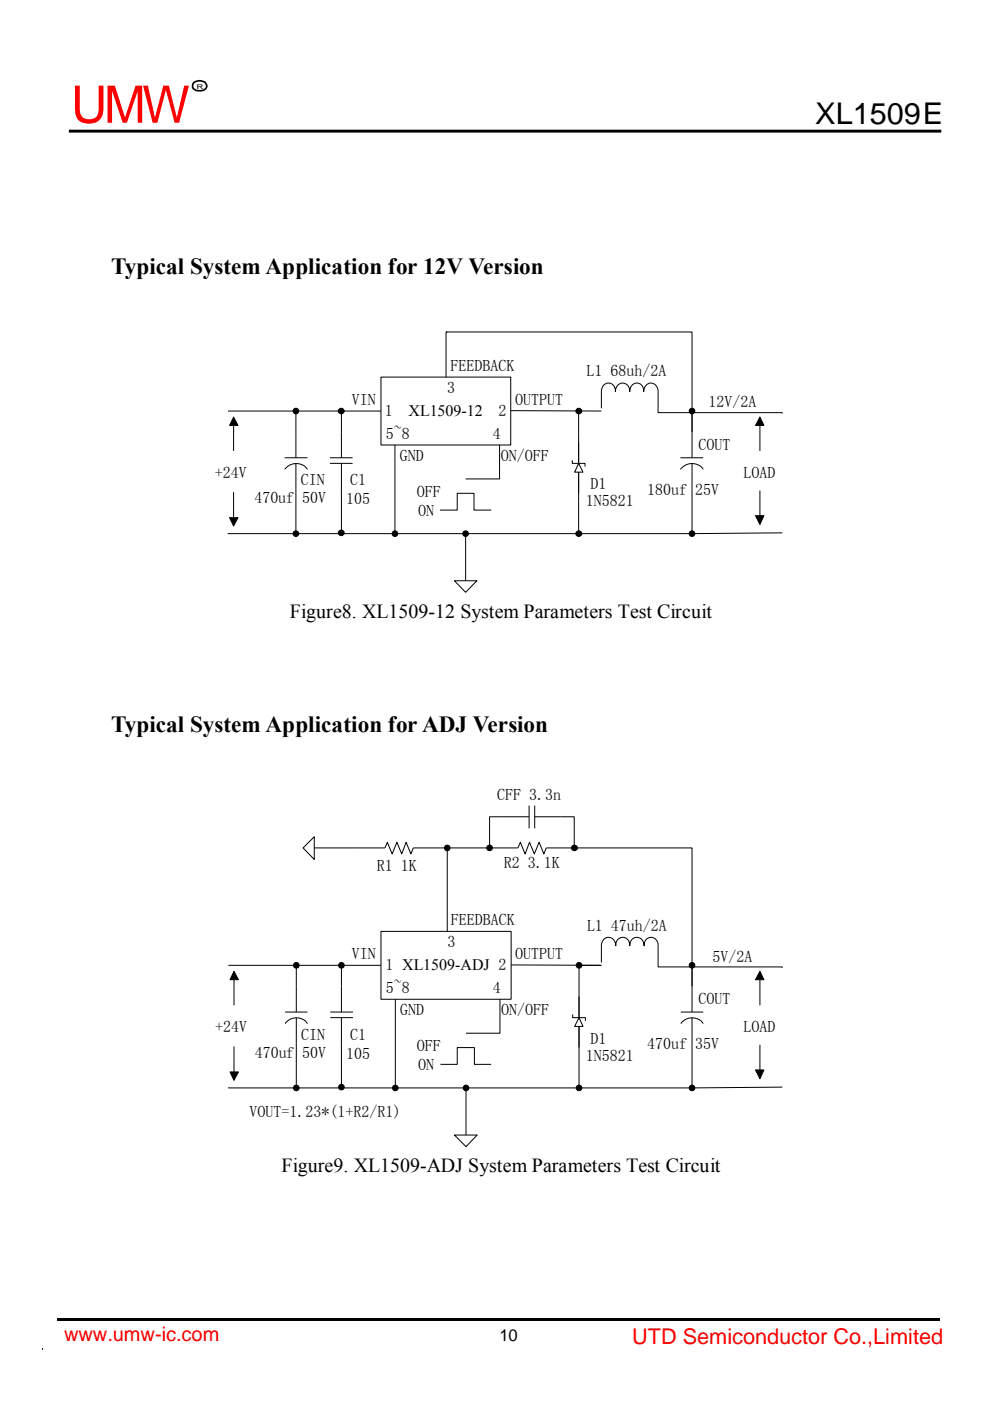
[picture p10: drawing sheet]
<svg xmlns="http://www.w3.org/2000/svg" width="210mm" height="297mm" viewBox="0 0 210 297" stroke-linecap="round" stroke-linejoin="round" font-family="sans-serif">
<path d="M122.7 92v14.4" fill="none" stroke="#000" stroke-width=".21"/>
<path d="M122.7 98.2l.9 1.9h-1.8z" fill-rule="evenodd" fill="#fff"/>
<path d="M121.3 97.6v.6h2.7v.7M122.7 98.2l.9 1.9h-1.8zM127.5 86.6v-3.6a1.51 1.51 0 0 1 1.5-1.8 1.51 1.51 0 0 1 1.5 1.8 1.54 1.54 0 0 1 1.5-1.8 1.54 1.54 0 0 1 1.5 1.8 1.51 1.51 0 0 1 1.5-1.8 1.51 1.51 0 0 1 1.5 1.8 1.54 1.54 0 0 1 1.5-1.8 1.54 1.54 0 0 1 1.5 1.8v3.6M144.3 99.5a2.97 2.97 0 0 1 4.8 0M144.3 97.1h4.8M146.7 91.6v5.5M146.7 98.2v5.5M93.3 108.1h3.6v-3.5h3.6v3.5h3.6" fill="none" stroke="#000" stroke-width=".21"/>
<path d="M80.8 80h27.5v14.3h-27.5z" fill="#fff"/>
<g fill="none" stroke="#000" stroke-width=".21">
<path d="M80.8 80h27.5v14.3h-27.5zM94.6 70.4h52.1v21.2M48.3 87.2h32.5M60.4 99.5a2.97 2.97 0 0 1 4.8 0M60.4 97.1h4.8M62.7 87.2v9.9M62.7 98.2v5.5M69.9 98.2h4.9M69.9 97.1h4.9M72.4 87.2v9.9M72.4 98.2v5.5M108.3 87.1l19.2 .1"/>
<path d="M122.7 87.2v4.8"/>
<circle cx="62.7" cy="87.2" r=".6"/>
<circle cx="72.3" cy="87.2" r=".61"/>
<circle cx="122.7" cy="87.2" r=".61"/>
<circle cx="146.7" cy="87.2" r=".6"/>
</g>
<g fill="#000">
<circle cx="62.7" cy="87.2" r=".6"/>
<circle cx="72.3" cy="87.2" r=".61"/>
<circle cx="122.7" cy="87.2" r=".61"/>
<circle cx="146.7" cy="87.2" r=".6"/>
</g>
<path d="M96.4 123.1h4.7l-2.4 2.5z" fill="#fff"/>
<g fill="none" stroke="#000" stroke-width=".21">
<path d="M94.8 70.4h-.2v9.6M49.5 88.4l1 1.8h-1.8zM49.5 90.2v5.4M83.7 94.3v18.8M105.9 94.3v7.2h-7.2M139.5 86.6v.9h26.4v.2M161.1 88.4l.9 1.8h-1.8zM161.1 90.2v5.4M48.7 109.8h1.8l-1 1.7zM49.5 104.3v5.5M62.7 103.7v9.4M72.4 103.7v9.3"/>
<path d="M98.7 113.6v9.5M122.7 106.4v6.7h-74.4M146.7 103.7v9.4h-24M160.2 109.3h1.8l-.9 1.9zM161.1 104v5.3M165.9 113l-19.2 .1M96.4 123.1h4.7l-2.4 2.5zM122.8 209.5v14.4"/>
<circle cx="62.7" cy="113.1" r=".6"/>
<circle cx="72.3" cy="113" r=".61"/>
<circle cx="83.7" cy="113.1" r=".6"/>
<circle cx="98.7" cy="113.1" r=".6"/>
<circle cx="122.7" cy="113.2" r=".61"/>
<circle cx="146.7" cy="113.1" r=".6"/>
</g>
<g fill="#000">
<path d="M49.5 88.4l1 1.8h-1.8zM161.1 88.4l.9 1.8h-1.8zM48.7 109.8h1.8l-1 1.7zM160.2 109.3h1.8l-.9 1.9z"/>
<circle cx="62.7" cy="113.1" r=".6"/>
<circle cx="72.3" cy="113" r=".61"/>
<circle cx="83.7" cy="113.1" r=".6"/>
<circle cx="98.7" cy="113.1" r=".6"/>
<circle cx="122.7" cy="113.2" r=".61"/>
<circle cx="146.7" cy="113.1" r=".6"/>
</g>
<path d="M122.8 215.8l.8 1.8h-1.8z" fill-rule="evenodd" fill="#fff"/>
<path d="M121.4 215.1v.7h2.7v.6M122.8 215.8l.8 1.8h-1.8zM127.5 204.1v-3.6a1.54 1.54 0 0 1 1.5-1.8 1.54 1.54 0 0 1 1.6 1.8 1.51 1.51 0 0 1 1.4-1.8 1.51 1.51 0 0 1 1.5 1.8 1.54 1.54 0 0 1 1.5-1.8 1.54 1.54 0 0 1 1.6 1.8 1.51 1.51 0 0 1 1.4-1.8 1.51 1.51 0 0 1 1.5 1.8v3.6M144.4 217a2.89 2.89 0 0 1 4.7 0M144.4 214.6h4.7M146.7 209.2v5.4M146.7 215.8v5.4M93.4 225.7h3.5v-3.6h3.7v3.6h3.5" fill="none" stroke="#000" stroke-width=".21"/>
<path d="M80.8 197.5h27.6v14.4h-27.6z" fill="#fff"/>
<g fill="none" stroke="#000" stroke-width=".21">
<path d="M80.8 197.5h27.6v14.4h-27.6zM48.4 204.7h32.4M60.5 217a2.88 2.88 0 0 1 4.7 0M60.5 214.6h4.7M62.8 204.7v9.9M62.8 215.8v5.4M70 215.8h4.8M70 214.6h4.8M72.4 204.7v9.9M72.4 215.8v5.4M108.4 204.6l19.1 .1M122.8 204.7v4.8"/>
<path d="M146.7 204.7v4.5"/>
<circle cx="62.8" cy="204.7" r=".6"/>
<circle cx="72.4" cy="204.7" r=".6"/>
<circle cx="122.8" cy="204.7" r=".6"/>
<circle cx="146.7" cy="204.7" r=".6"/>
</g>
<g fill="#000">
<circle cx="62.8" cy="204.7" r=".6"/>
<circle cx="72.4" cy="204.7" r=".6"/>
<circle cx="122.8" cy="204.7" r=".6"/>
<circle cx="146.7" cy="204.7" r=".6"/>
</g>
<path d="M96.4 240.7h4.8l-2.4 2.4z" fill="#fff"/>
<g fill="none" stroke="#000" stroke-width=".21">
<path d="M81.6 179.8l.5-1.2 1 2.4 1.1-2.4 1 2.4 .9-2.4 1 2.4 .5-1.2h22.2l.5-1.2 1 2.4 1-2.4 1 2.4 1-2.4 1 2.4 .5-1.2M112.2 173.2h-8.4v6.6M112.2 170.8v4.8M113.4 173.2h8.4v6.6M113.4 170.8v4.8M49.6 205.9l.9 1.8h-1.7zM49.6 207.7v5.4M83.8 211.9v18.8M106 211.9v7.2h-7.2M139.5 204.1v.9h26.4v.2M161.1 205.9l.9 1.8h-1.8zM161.1 207.7v5.4"/>
<path d="M48.8 227.3h1.7l-.9 1.8zM49.6 221.9v5.4M62.8 221.2v9.5M72.4 221.2v9.3M98.8 231.1v9.6M122.8 223.9v6.8l-74.4-.1M146.7 221.2v9.5h-23.9M160.2 226.9h1.8l-.9 1.8zM161.1 221.5v5.4M165.9 230.5l-19.2 .2M96.4 240.7h4.8l-2.4 2.4z"/>
<circle cx="94.8" cy="179.8" r=".6"/>
<circle cx="103.8" cy="179.8" r=".6"/>
<circle cx="121.8" cy="179.8" r=".61"/>
<circle cx="62.8" cy="230.7" r=".6"/>
<circle cx="72.4" cy="230.5" r=".6"/>
<circle cx="83.8" cy="230.7" r=".6"/>
<circle cx="98.8" cy="230.7" r=".6"/>
<circle cx="122.8" cy="230.7" r=".6"/>
<circle cx="146.7" cy="230.7" r=".6"/>
</g>
<g fill="#000">
<path d="M49.6 205.9l.9 1.8h-1.7zM161.1 205.9l.9 1.8h-1.8zM48.8 227.3h1.7l-.9 1.8zM160.2 226.9h1.8l-.9 1.8z"/>
<circle cx="94.8" cy="179.8" r=".6"/>
<circle cx="103.8" cy="179.8" r=".6"/>
<circle cx="121.8" cy="179.8" r=".61"/>
<circle cx="62.8" cy="230.7" r=".6"/>
<circle cx="72.4" cy="230.5" r=".6"/>
<circle cx="83.8" cy="230.7" r=".6"/>
<circle cx="98.8" cy="230.7" r=".6"/>
<circle cx="122.8" cy="230.7" r=".6"/>
<circle cx="146.7" cy="230.7" r=".6"/>
</g>
<path d="M64.3 179.8l2.3-2.4v4.8z" fill="#fff"/>
<path d="M64.3 179.8l2.3-2.4v4.8zM66.6 179.8h15M94.8 179.8v17.7M115.8 179.8h30.9v24.9M122.8 204.7h4.7" fill="none" stroke="#000" stroke-width=".21"/>
<path d="M41 17.6a1.86 1.86 0 0 1 2.6 .1 1.07 1.07 0 0 1-.1 1.2 1.07 1.07 0 0 1-1.2 .3 1.1 1.1 0 0 1-1.2-.3 1.1 1.1 0 0 1-.1-1.3z" fill="none" stroke="#000" stroke-width=".35"/>
<path d="M14.6 27.8h185" fill="none" stroke="#000" stroke-width=".62" stroke-linecap="butt"/>
<path d="M8.9 285.8h.2v.4h-.2z" fill="#231f20"/>
<path d="M12.1 279.5h187.1v.6h-187.1z" fill="#000"/>
<text font-size="10.9" fill="#f00" x="15.1" y="26">UMW</text>
<text font-size="6.3" x="172.8" y="26.3">XL1509E</text>
<g font-size="4.9">
<text x="23.5" y="58.1">Typical System Application for 12V Version</text>
<text x="23.5" y="155.1">Typical System Application for ADJ Version</text>
</g>
<text font-size="4.6" fill="#f00" x="134" y="284.9">UTD Semiconductor Co.,Limited</text>
<g font-size="4.2">
<text x="61.5" y="131">Figure8. XL1509-12 System Parameters Test Circuit</text>
<text x="59.7" y="248.5">Figure9. XL1509-ADJ System Parameters Test Circuit</text>
</g>
<text font-size="4.2" fill="#f00" x="13.6" y="284.2">www.umw-ic.com</text>
<text font-size="3.5" x="105.9" y="284.3">10</text>
<g font-size="3.4">
<text x="94.8" y="83.3">3</text>
<text x="95.5" y="78.6">FEEDBACK</text>
<text x="124.4" y="79.8">L1 68uh/2A</text>
<text x="74.6" y="85.8">VIN</text>
<text x="81.6" y="88.2">1</text>
<text x="86.6" y="88.2">XL1509-12</text>
<text x="105.7" y="88.2">2</text>
<text x="109.2" y="85.8">OUTPUT</text>
<text x="150.2" y="86.4">12V/2A</text>
<text x="81.8" y="93">5~8</text>
<text x="104.5" y="93">4</text>
<text x="148.1" y="95.4">COUT</text>
<text x="45.6" y="101.4">+24V</text>
<text x="84.8" y="97.7">GND</text>
<text x="106.2" y="97.7">ON/OFF</text>
<text x="157.6" y="101.4">LOAD</text>
<text x="53.9" y="106.7">470uf 50V</text>
<text x="63.8" y="102.9">CIN</text>
<text x="73.4" y="107">105</text>
<text x="74.3" y="102.9">C1</text>
<text x="88.4" y="105.3">OFF</text>
<text x="124.2" y="107.4">1N5821</text>
<text x="125.2" y="103.7">D1</text>
<text x="137.2" y="104.9">180uf 25V</text>
<text x="88.6" y="109.4">ON</text>
<text x="105.4" y="169.7">CFF 3.3n</text>
<text x="79.9" y="184.7">R1 1K</text>
<text x="106.8" y="184.1">R2 3.1K</text>
<text x="95.6" y="196.1">FEEDBACK</text>
<text x="124.5" y="197.3">L1 47uh/2A</text>
<text x="74.6" y="203.3">VIN</text>
<text x="94.9" y="200.9">3</text>
<text x="109.2" y="203.3">OUTPUT</text>
<text x="151" y="203.9">5V/2A</text>
<text x="81.7" y="205.7">1 XL1509-ADJ 2</text>
<text x="81.8" y="210.5">5~8</text>
<text x="84.8" y="215.3">GND</text>
<text x="104.5" y="210.5">4</text>
<text x="106.3" y="215.3">ON/OFF</text>
<text x="148.1" y="212.9">COUT</text>
<text x="45.6" y="218.9">+24V</text>
<text x="63.8" y="220.4">CIN</text>
<text x="74.3" y="220.4">C1</text>
<text x="125.2" y="221.3">D1</text>
<text x="157.6" y="218.9">LOAD</text>
<text x="54" y="224.2">470uf 50V</text>
<text x="73.4" y="224.5">105</text>
<text x="88.4" y="222.8">OFF</text>
<text x="88.6" y="226.9">ON</text>
<text x="124.2" y="224.9">1N5821</text>
<text x="137.2" y="222.4">470uf 35V</text>
<text x="52.9" y="236.8">VOUT=1.23*(1+R2/R1)</text>
</g>
<text font-size="1.4" x="41.6" y="18.8">R</text>
</svg>
